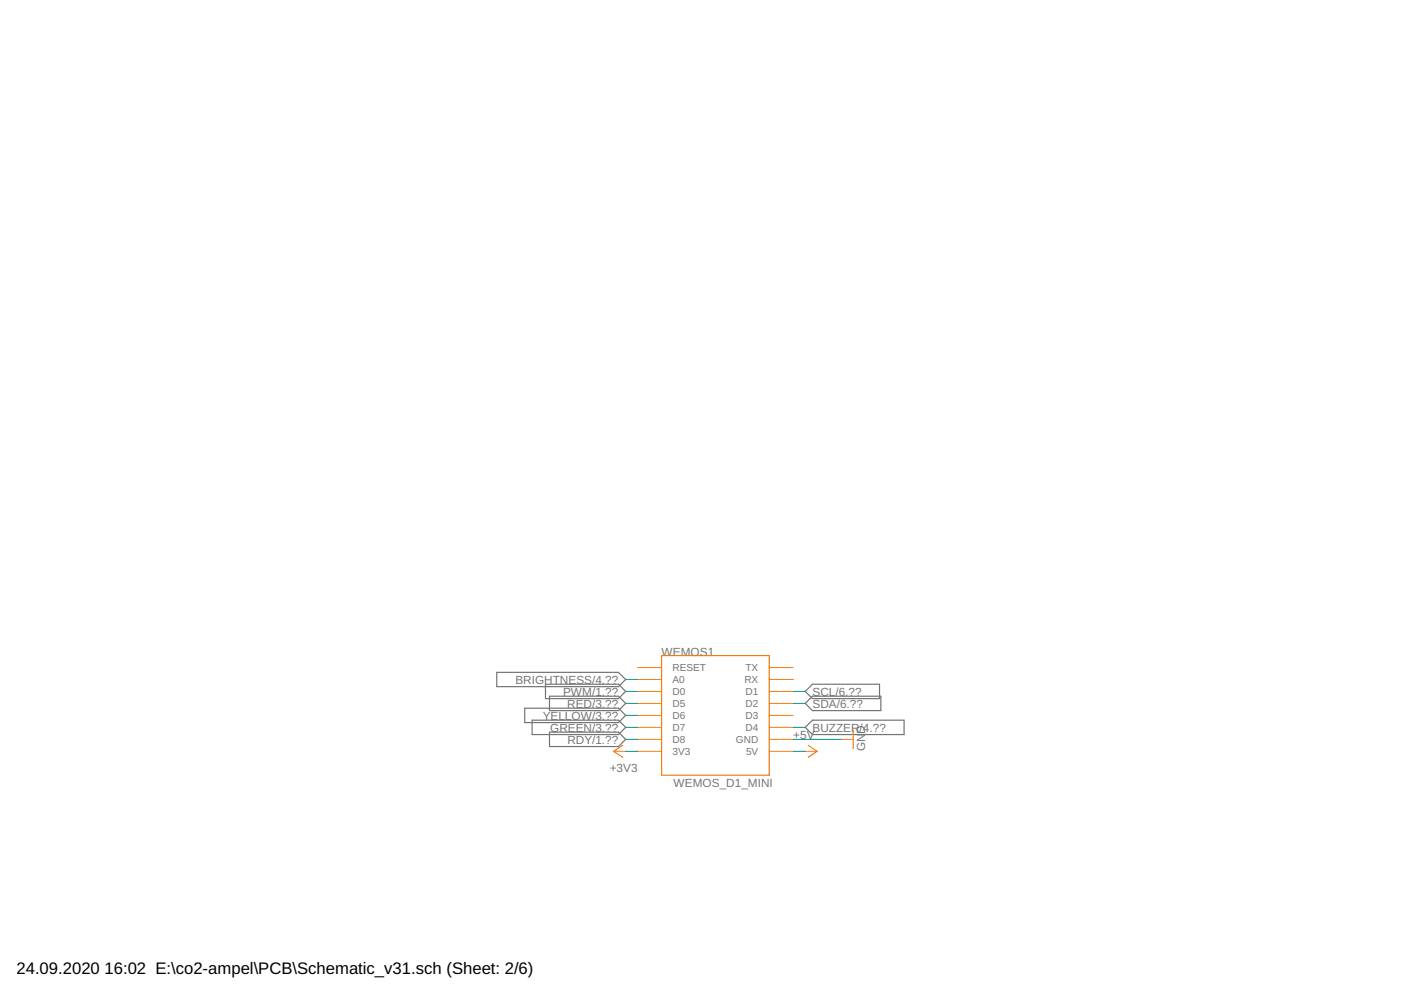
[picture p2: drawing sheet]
<svg xmlns="http://www.w3.org/2000/svg" width="297mm" height="210mm" viewBox="0 0 297 210" stroke-linecap="round" stroke-linejoin="round" font-family="sans-serif">
<path d="M105.3 142.6h25.8l1.6 1.5-1.6 1.5h-25.8zM111.3 150.2h19.8l1.6 1.5-1.6 1.5h-19.8zM112.8 152.7h18.3l1.6 1.5-1.6 1.5h-18.3zM115.7 145.1h15.4l1.6 1.5-1.6 1.5h-15.4zM116.5 147.6h14.6l1.6 1.5-1.6 1.6h-14.6zM116.5 155.2h14.6l1.6 1.6-1.6 1.5h-14.6zM170.7 146.6l1.6-1.5h14.2v3h-14.2zM170.7 149.1l1.6-1.5h14.5v3.1h-14.5zM170.7 154.2l1.6-1.5h19.4v3h-19.4z" fill="none" stroke="#757575" stroke-width=".25"/>
<path d="M140.3 139h22.8v25.4h-22.8zM132 158l-1.9 1.3 1.9 1.2M171.4 158l1.9 1.3-1.9 1.2M180.9 154.9v3.8" fill="none" stroke="#f57c10" stroke-width=".25"/>
<g fill="none" stroke="#f57c10" stroke-width=".21">
<path d="M130.1 159.3h2.6M135.2 141.5h5.1M135.2 144.1h5.1M135.2 146.6h5.1M135.2 149.1h5.1M135.2 151.7h5.1M135.2 154.2h5.1M135.2 156.8h5.1M135.2 159.3h5.1M163.1 141.5h5.1M163.1 144.1h5.1M163.1 146.6h5.1"/>
<path d="M163.1 149.1h5.1M163.1 151.7h5.1M163.1 154.2h5.1M163.1 156.8h5.1M163.1 159.3h5.1M170.7 159.3h2.6M178.4 156.8h2.5"/>
</g>
<path d="M132.7 146.6h2.5M132.7 149.1h2.5M132.7 159.3h2.5M132.7 156.8h2.5M132.7 154.2h2.5M132.7 151.7h2.5M132.7 144.1h2.5M168.2 146.6h2.5M168.2 149.1h2.5M168.2 159.3h2.5M168.2 156.8h10.2M168.2 154.2h2.5" fill="none" stroke="#009292" stroke-width=".21"/>
<g font-size="3.5">
<text x="3.5" y="206.4">24.09.2020</text>
<text x="22.2" y="206.4">16:02 E:\co2-ampel\PCB\Schematic_v31.sch (Sheet: 2/6)</text>
</g>
<g font-size="2.5" fill="#757575">
<text x="140.3" y="139">WEMOS1</text>
<text x="109.3" y="145">BRIGHTNESS/4.??</text>
<text x="119.4" y="147.5">PWM/1.??</text>
<text x="172.3" y="147.5">SCL/6.??</text>
<text x="115.1" y="152.6">YELLOW/3.??</text>
<text x="116.6" y="155.1">GREEN/3.??</text>
<text x="120.3" y="150">RED/3.??</text>
<text x="172.3" y="150">SDA/6.??</text>
<text x="172.3" y="155.1">BUZZER/4.??</text>
<text x="183.4" y="155.5" transform="rotate(-90 183.4 155.5)">D</text>
<text x="120.3" y="157.6">RDY/1.??</text>
<text x="168.2" y="156.8">+5V</text>
<text x="183.4" y="159.3" transform="rotate(-90 183.4 159.3)">GN</text>
<text x="129.3" y="163.6">+3V3</text>
<text x="142.8" y="166.9">WEMOS_D1_MINI</text>
</g>
<g font-size="2.1" fill="#757575">
<text x="142.6" y="142.3">RESET</text>
<text x="158.1" y="142.3">TX</text>
<text x="142.6" y="144.8">A0</text>
<text x="142.6" y="147.4">D0</text>
<text x="142.6" y="149.9">D5</text>
<text x="157.8" y="144.8">RX</text>
<text x="158.1" y="149.9">D2</text>
<text x="158.1" y="147.4">D1</text>
<text x="142.6" y="152.4">D6</text>
<text x="142.6" y="155">D7</text>
<text x="158.1" y="155">D4</text>
<text x="158.1" y="152.4">D3</text>
<text x="142.6" y="157.5">D8</text>
<text x="142.6" y="160.1">3V3</text>
<text x="156" y="157.5">GND</text>
<text x="158.2" y="160.1">5V</text>
</g>
</svg>
